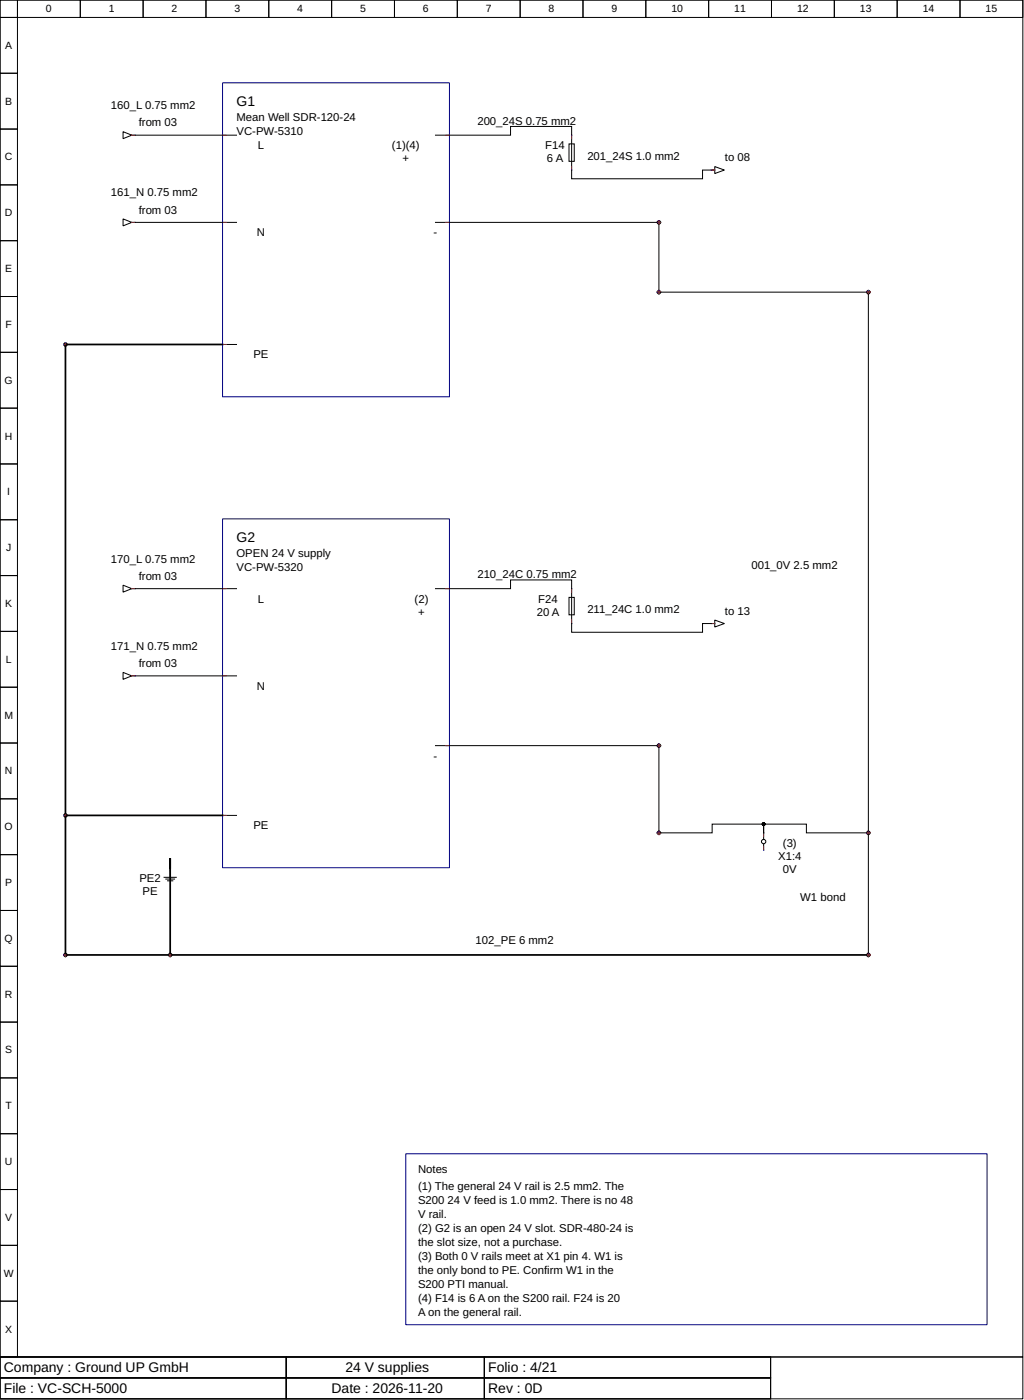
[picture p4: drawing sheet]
<svg xmlns="http://www.w3.org/2000/svg" width="310mm" height="425mm" viewBox="0 0 310 425" stroke-linecap="round" stroke-linejoin="round" font-family="sans-serif">
<g fill="none" stroke="#000" stroke-width=".3">
<path d="M0 0h310.1v411.7h-310.1zM0 0h5.3v5.3h-5.3zM5.3 0h19v5.3h-19zM24.3 0h19.1v5.3h-19.1zM43.4 0h19v5.3h-19zM62.4 0h19.1v5.3h-19.1zM81.5 0h19v5.3h-19zM100.5 0h19.1v5.3h-19.1zM119.6 0h19v5.3h-19zM138.6 0h19.1v5.3h-19.1zM157.7 0h19v5.3h-19zM176.7 0h19.1v5.3h-19.1z"/>
<path d="M195.8 0h19v5.3h-19zM214.8 0h19.1v5.3h-19.1zM233.9 0h19v5.3h-19zM252.9 0h19.1v5.3h-19.1zM272 0h19v5.3h-19zM291 0h19.1v5.3h-19.1zM0 5.3h5.3v16.9h-5.3zM0 22.2h5.3v17h-5.3zM0 39.2h5.3v16.9h-5.3zM37.3 40l2.7 1-2.7 1.1zM0 56.1h5.3v16.9h-5.3zM40 41h.7"/>
<path d="M41 41h30.7M132 41h22.8v-2.6h18.5v15.8h39.7v-2.6h2.6M172.5 43.7h1.6v5.2h-1.6zM215.9 51.6h.8M216.7 50.5l2.9 1.1-2.9 1.1zM0 73h5.3v17h-5.3zM37.3 66.4l2.7 1.1-2.7 1zM40 67.5h.7M41 67.5h30.7M132 67.5h67.2M199.8 68v20.1M0 90h5.3v16.9h-5.3z"/>
<path d="M200.3 88.6h62.4M263.3 89.2v162.9M0 106.9h5.3v16.9h-5.3zM67.5 104.5h4.2M0 123.8h5.3v17h-5.3zM0 140.8h5.3v16.9h-5.3zM0 157.7h5.3v16.9h-5.3zM0 174.6h5.3v17h-5.3zM37.3 177.5l2.7 1.1-2.7 1.1zM40 178.6h.7M41 178.6h30.7M132 178.6h22.8v-2.7h18.5v15.9h39.7v-2.6h2.6"/>
<path d="M0 191.6h5.3v16.9h-5.3zM172.5 181.2h1.6v5.3h-1.6zM215.9 189.2h.8M216.7 188.1l2.9 1.1-2.9 1zM0 208.5h5.3v16.9h-5.3zM37.3 204l2.7 1.1-2.7 1zM40 205.1h.7M41 205.1h30.7M0 225.4h5.3v17h-5.3zM132 226.2h67.2M199.8 226.7v25.4M0 242.4h5.3v16.9h-5.3z"/>
<path d="M0 259.3h5.3v16.9h-5.3zM67.5 247.4h4.2M200.3 252.7h15.6v-2.7h15.6v2.7M231.5 252.7v-2.7h13v2.7h18.2M231.5 252.7v1.8M231.5 256.1v1.9M263.3 253.2v36M0 276.2h5.3v17h-5.3zM49.7 266.2h3.7M50.3 266.7h2.6M50.8 267.2h1.6M51.6 263.5v2.7"/>
<path d="M0 293.2h5.3v16.9h-5.3zM0 310.1h5.3v16.9h-5.3zM0 327h5.3v17h-5.3zM0 344h5.3v16.9h-5.3zM0 360.9h5.3v16.9h-5.3zM0 377.8h5.3v17h-5.3zM0 394.8h5.3v16.9h-5.3zM0 411.7h310.1v12.7h-310.1zM0 411.7h86.8v6.3h-86.8zM0 418h86.8v6.4h-86.8zM86.8 411.7h60v6.3h-60zM86.8 418h60v6.4h-60z"/>
<path d="M146.8 411.7h86.8v6.3h-86.8zM146.8 418h86.8v6.4h-86.8z"/>
<circle cx="231.5" cy="255.3" r=".66"/>
</g>
<path d="M67.5 25.1h68.8v95.3h-68.8zM67.5 157.4h68.8v105.9h-68.8zM123 350h176.2v51.9h-176.2z" fill="none" stroke="#000080" stroke-width=".3"/>
<g fill="none" stroke="#f00" stroke-width=".3">
<path d="M40 41h1M67.5 41h1M135.2 41h1.1M173.3 41v1.1M173.3 50.5v1.1M215.6 51.6h1.1M40 67.5h1M67.5 67.5h1M135.2 67.5h1.1M199.2 67.5h1.1M199.8 66.9v1.1M199.2 88.6h1.1"/>
<path d="M199.8 88.1v1.1M262.7 88.6h1.1M263.3 88.1v1.1M19.3 104.5h1.1M19.8 104v1M67.5 104.5h1M40 178.6h1M67.5 178.6h1M135.2 178.6h1.1M173.3 178.6v1.1M173.3 188.1v1.1M215.6 189.2h1.1"/>
<path d="M40 205.1h1M67.5 205.1h1M135.2 226.2h1.1M199.2 226.2h1.1M199.8 225.7v1M19.3 247.4h1.1M19.8 246.9v1M67.5 247.4h1M199.2 252.7h1.1M199.8 252.1v1.1M231.5 252.7v1M231.5 256.9v1.1"/>
<path d="M262.7 252.7h1.1M263.3 252.1v1.1M51.6 263.3v1M19.3 289.7h1.1M19.8 289.2v1M51.1 289.7h1M51.6 289.2v1M262.7 289.7h1.1M263.3 289.2v1"/>
</g>
<g fill="none" stroke="#00f" stroke-width=".3">
<path d="M41 41h.1M67.5 41h.1M136.3 41h.1M173.3 41h.1M173.3 51.6h.1M215.6 51.6h.1M41 67.5h.1M67.5 67.5h.1M136.3 67.5h.1M199.2 67.5h.1M199.8 66.9h.1M199.8 68h.1"/>
<path d="M200.3 67.5h.1M199.2 88.6h.1M199.8 88.1h.1M199.8 89.2h.1M200.3 88.6h.1M262.7 88.6h.1M263.3 88.1h.1M263.3 89.2h.1M263.8 88.6h.1M19.3 104.5h.1M19.8 104h.1M19.8 105h.1"/>
<path d="M20.4 104.5h.1M67.5 104.5h.1M41 178.6h.1M67.5 178.6h.1M136.3 178.6h.1M173.3 178.6h.1M173.3 189.2h.1M215.6 189.2h.1M41 205.1h.1M67.5 205.1h.1M136.3 226.2h.1M199.2 226.2h.1"/>
<path d="M199.8 225.7h.1M199.8 226.7h.1M200.3 226.2h.1M19.3 247.4h.1M19.8 246.9h.1M19.8 247.9h.1M20.4 247.4h.1M67.5 247.4h.1M199.2 252.7h.1M199.8 252.1h.1M199.8 253.2h.1M200.3 252.7h.1"/>
<path d="M231.5 252.7h.1M231.5 258h.1M262.7 252.7h.1M263.3 252.1h.1M263.3 253.2h.1M263.8 252.7h.1M51.6 263.3h.1M19.3 289.7h.1M19.8 289.2h.1M19.8 290.2h.1M20.4 289.7h.1M51.1 289.7h.1"/>
<path d="M51.6 289.2h.1M51.6 290.2h.1M52.1 289.7h.1M262.7 289.7h.1M263.3 289.2h.1M263.3 290.2h.1M263.8 289.7h.1"/>
</g>
<g fill="#000" stroke="#000" stroke-width=".3">
<circle cx="199.8" cy="67.5" r=".53"/>
<circle cx="199.8" cy="88.6" r=".53"/>
<circle cx="263.3" cy="88.6" r=".53"/>
<circle cx="19.8" cy="104.5" r=".53"/>
<circle cx="199.8" cy="226.2" r=".53"/>
<circle cx="19.8" cy="247.4" r=".53"/>
<circle cx="199.8" cy="252.7" r=".53"/>
<circle cx="231.5" cy="250" r=".4"/>
<circle cx="263.3" cy="252.7" r=".53"/>
<circle cx="19.8" cy="289.7" r=".53"/>
<circle cx="51.6" cy="289.7" r=".53"/>
<circle cx="263.3" cy="289.7" r=".53"/>
</g>
<path d="M19.8 105v141.9M20.4 104.5h47.1M19.8 247.9v41.3M20.4 247.4h47.1M51.6 263.3v-2.9v28.8M20.4 289.7h30.7M52.1 289.7h210.6" fill="none" stroke="#000" stroke-width=".53"/>
<g font-size="4.2">
<text x="71.7" y="32.3">G1</text>
<text x="71.7" y="164.6">G2</text>
<text x="1.2" y="416.3">Company : Ground UP GmbH</text>
<text x="104.7" y="416.3">24 V supplies</text>
<text x="148" y="416.3">Folio : 4/21</text>
<text x="1.2" y="422.7">File : VC-SCH-5000</text>
<text x="100.5" y="422.7">Date : 2026-11-20</text>
<text x="148" y="422.7">Rev : 0D</text>
</g>
<g font-size="3.4">
<text x="33.6" y="33.1">160_L 0.75 mm2</text>
<text x="42.1" y="38.4">from 03</text>
<text x="71.7" y="36.8">Mean Well SDR-120-24</text>
<text x="71.7" y="41">VC-PW-5310</text>
<text x="144.7" y="37.8">200_24S 0.75 mm2</text>
<text x="78.2" y="45.2">L</text>
<text x="118.8" y="45.2">(1)(4)</text>
<text x="165.3" y="45.2">F14</text>
<text x="122" y="49.2">+</text>
<text x="165.8" y="49.2">6 A</text>
<text x="178.1" y="48.4">201_24S 1.0 mm2</text>
<text x="219.8" y="48.9">to 08</text>
<text x="33.6" y="59.5">161_N 0.75 mm2</text>
<text x="42.1" y="64.8">from 03</text>
<text x="77.9" y="71.7">N</text>
<text x="131.5" y="71.7">-</text>
<text x="76.8" y="108.7">PE</text>
<text x="33.6" y="170.7">170_L 0.75 mm2</text>
<text x="71.7" y="169.1">OPEN 24 V supply</text>
<text x="71.7" y="173.3">VC-PW-5320</text>
<text x="227.8" y="172.8">001_0V 2.5 mm2</text>
<text x="42.1" y="175.9">from 03</text>
<text x="144.7" y="175.4">210_24C 0.75 mm2</text>
<text x="78.2" y="182.8">L</text>
<text x="125.7" y="182.8">(2)</text>
<text x="163.2" y="182.8">F24</text>
<text x="126.8" y="186.8">+</text>
<text x="162.7" y="186.8">20 A</text>
<text x="178.1" y="186">211_24C 1.0 mm2</text>
<text x="219.8" y="186.5">to 13</text>
<text x="33.6" y="197.1">171_N 0.75 mm2</text>
<text x="42.1" y="202.4">from 03</text>
<text x="77.9" y="209.3">N</text>
<text x="131.5" y="230.5">-</text>
<text x="76.8" y="251.6">PE</text>
<text x="237.3" y="256.9">(3)</text>
<text x="235.9" y="260.9">X1:4</text>
<text x="42.3" y="267.5">PE2</text>
<text x="237.3" y="264.8">0V</text>
<text x="43.2" y="271.5">PE</text>
<text x="242.6" y="273.3">W1 bond</text>
<text x="144.2" y="286.5">102_PE 6 mm2</text>
<text x="126.7" y="355.9">Notes</text>
<text x="126.7" y="361.2">(1) The general 24 V rail is 2.5 mm2. The</text>
<text x="126.7" y="365.4">S200</text>
<text x="135.7" y="365.4">24 V feed is 1.0 mm2. There is no 48</text>
<text x="126.7" y="369.6">V rail.</text>
<text x="126.7" y="373.9">(2) G2 is an open 24 V slot. SDR-480-24 is</text>
<text x="126.7" y="378.1">the slot size, not a purchase.</text>
<text x="126.7" y="382.3">(3) Both 0 V rails meet at X1 pin 4. W1 is</text>
<text x="126.7" y="386.6">the only bond to PE. Confirm W1 in the</text>
<text x="126.7" y="390.8">S200 PTI manual.</text>
<text x="126.7" y="395">(4) F14 is 6 A on the S200 rail. F24 is 20</text>
<text x="126.7" y="399.3">A on the general rail.</text>
</g>
<g font-size="3.2">
<text x="13.9" y="3.7">0</text>
<text x="33" y="3.7">1</text>
<text x="52" y="3.7">2</text>
<text x="71.1" y="3.7">3</text>
<text x="90.1" y="3.7">4</text>
<text x="109.2" y="3.7">5</text>
<text x="128.2" y="3.7">6</text>
<text x="147.3" y="3.7">7</text>
<text x="166.3" y="3.7">8</text>
<text x="185.4" y="3.7">9</text>
<text x="203.6" y="3.7">10</text>
<text x="222.6" y="3.7">11</text>
<text x="241.7" y="3.7">12</text>
<text x="260.7" y="3.7">13</text>
<text x="279.8" y="3.7">14</text>
<text x="298.8" y="3.7">15</text>
<text x="1.6" y="14.8">A</text>
<text x="1.6" y="31.8">B</text>
<text x="1.5" y="48.7">C</text>
<text x="1.5" y="65.6">D</text>
<text x="1.6" y="82.6">E</text>
<text x="1.7" y="99.5">F</text>
<text x="1.4" y="116.4">G</text>
<text x="1.5" y="133.3">H</text>
<text x="2.2" y="150.3">I</text>
<text x="1.9" y="167.2">J</text>
<text x="1.6" y="184.1">K</text>
<text x="1.8" y="201.1">L</text>
<text x="1.3" y="218">M</text>
<text x="1.5" y="234.9">N</text>
<text x="1.4" y="251.9">O</text>
<text x="1.6" y="268.8">P</text>
<text x="1.4" y="285.8">Q</text>
<text x="1.5" y="302.7">R</text>
<text x="1.6" y="319.6">S</text>
<text x="1.7" y="336.5">T</text>
<text x="1.5" y="353.5">U</text>
<text x="1.6" y="370.4">V</text>
<text x="1.1" y="387.3">W</text>
<text x="1.6" y="404.3">X</text>
</g>
</svg>
